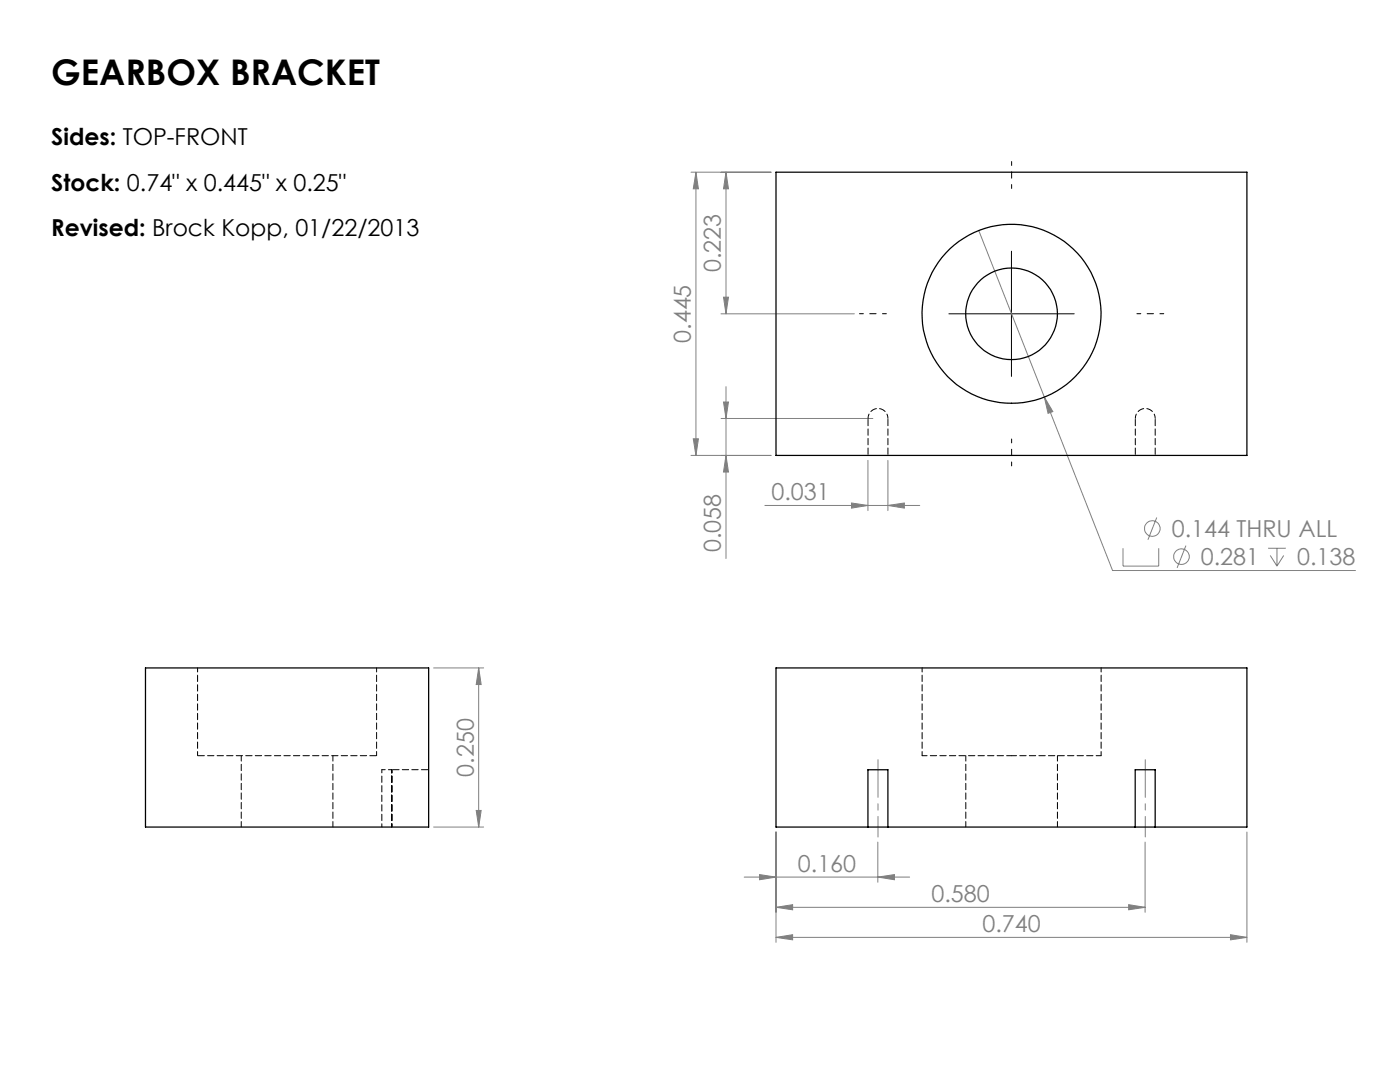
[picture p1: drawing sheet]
<svg xmlns="http://www.w3.org/2000/svg" width="279mm" height="216mm" viewBox="0 0 279 216" stroke-linecap="round" stroke-linejoin="round" font-family="sans-serif">
<g fill="none" stroke="#808080" stroke-width=".2">
<path d="M137.9 34.4h16M138.9 34.4l.5 3.3h-1zM138.9 34.4v56.5M144.9 34.4l.5 3.3h-1zM144.9 34.4v28.2M144.4 59.3h1l-.5 3.3zM195.3 46l26.7 67.8h48.5M143.9 62.6h26.6M144.9 77.2v34.2M208.4 79.2l1.7 2.9-.9 .4zM137.9 90.9h16M138.4 87.6h1l-.5 3.3z"/>
<path d="M143.9 83.5h30.3M144.4 80.2h1l-.5 3.3zM144.9 90.9l.5 3.3h-1zM173.2 91.9v10M177.2 91.9v10M152.6 100.9h31M169.9 100.4l3.3 .5-3.3 .5zM177.2 100.9l3.3-.5v1zM224.1 109.4v3.6h7.1v-3.6M230.9 103.3l-1.8 4.4M236.7 108.9l-1.8 4.4M253.1 109.4h3.5"/>
<path d="M253.5 110.8l1.3 2.2M254.8 109.4v3.6M256.2 110.8l-1.4 2.2M86.5 133.3h10M95.5 133.3l.5 3.3h-1zM95.5 133.3v31.7M86.5 165h10M95 161.7h1l-.5 3.3zM148.5 175h33M151.6 174.5l3.3 .5-3.3 .5zM154.9 166v22M175.2 175l3.3-.5v1z"/>
<path d="M175.2 168v8M228.5 168v14M248.8 166v22M154.9 181l3.3-.5v1zM154.9 187l3.3-.5v1zM154.9 181h73.6M154.9 187h93.9M225.2 180.5l3.3 .5-3.3 .5zM245.6 186.5l3.2 .5-3.2 .5z"/>
<circle cx="230" cy="105.5" r="1.56"/>
<circle cx="235.8" cy="111.1" r="1.55"/>
</g>
<path d="M201.9 37.6v-5.4M176.9 62.6h-5.4M226.9 62.6h5.4M201.9 87.6v5.4" fill="none" stroke="#000" stroke-width=".2" stroke-dasharray="15.2 1.3 1.3 1.3" stroke-dashoffset="14.5"/>
<path d="M201.9 50.1v25M189.4 62.6h25" fill="none" stroke="#000" stroke-width=".2"/>
<path d="M175.2 151.6v15.4M228.6 151.6v15.4" fill="none" stroke="#808080" stroke-width=".2" stroke-dasharray="15.2 1.3 1.3 1.3" stroke-dashoffset="7.7"/>
<g fill="#808080">
<path d="M151.6 174.5l3.3 .5-3.3 .5zM175.2 175l3.3-.5v1zM154.9 181l3.3-.5v1zM225.2 180.5l3.3 .5-3.3 .5zM154.9 187l3.3-.5v1zM245.6 186.5l3.2 .5-3.2 .5zM208.4 79.2l.8 3.3 .9-.4zM169.9 100.4l3.3 .5-3.3 .5zM177.2 100.9l3.3-.5v1z"/>
<path d="M144.9 90.9l.5 3.3h-1zM144.4 80.2h1l-.5 3.3z"/>
<path d="M144.9 34.4l.5 3.3h-1zM144.4 59.3h1l-.5 3.3zM138.9 34.4l.5 3.3h-1zM138.4 87.6h1l-.5 3.3zM95.5 133.3l.5 3.3h-1zM95 161.7h1l-.5 3.3z"/>
</g>
<g fill="none" stroke="#000" stroke-width=".25">
<path d="M154.9 34.4h93.9v56.5h-93.9zM29 133.3h56.5v31.7h-56.5zM173.2 165h4M173.2 165h-18.3v-31.7h93.9v31.7h-18.3M173.2 165v-11.4h4v11.4M177.2 165h49.4M226.6 165h3.9M226.6 165v-11.4h3.9v11.4"/>
<circle cx="201.9" cy="62.6" r="9.1"/>
<circle cx="201.9" cy="62.6" r="17.9"/>
</g>
<path d="M184 150.8h17.9M201.9 150.8h17.9" fill="none" stroke="#000" stroke-width=".2" stroke-dasharray="1.3 .6" stroke-dashoffset=".3"/>
<path d="M173.2 83.5a1.98 1.98 0 0 1 2-2 1.98 1.98 0 0 1 2 2M226.6 83.5a1.98 1.98 0 0 1 2-2 1.98 1.98 0 0 1 1.9 2M39.4 133.3v17.5M184 133.3v17.5M75.2 150.8v-17.5M219.8 150.8v-17.5" fill="none" stroke="#000" stroke-width=".2" stroke-dasharray="1.3 .6" stroke-dashoffset=".4"/>
<path d="M48.2 150.8v14.2M192.7 150.8v14.2M66.4 165v-14.2M211 165v-14.2" fill="none" stroke="#000" stroke-width=".2" stroke-dasharray="1.3 .6" stroke-dashoffset=".2"/>
<path d="M173.2 90.9v-7.4M177.2 83.5v7.4M226.6 90.9v-7.4M230.5 83.5v7.4M85.6 153.6h-7.4" fill="none" stroke="#000" stroke-width=".2" stroke-dasharray="1.3 .6" stroke-dashoffset="-.2"/>
<path d="M76.2 153.6v11.4M78.2 153.6v11.4M78.2 153.6h-2" fill="none" stroke="#000" stroke-width=".2" stroke-dasharray="1.3 .6" stroke-dashoffset=".6"/>
<path d="M39.4 150.8h35.8" fill="none" stroke="#000" stroke-width=".2" stroke-dasharray="1.3 .6" stroke-dashoffset="-.1"/>
<text font-size="7.1" x="10.2" y="16.9">GEARBOX BRACKET</text>
<g font-size="4.7">
<text x="10.2" y="29">Sides: TOP-FRONT</text>
<text x="10.2" y="38">Stock: 0.74&quot; x 0.445&quot; x 0.25&quot;</text>
<text x="10.2" y="47.1">Revised: Brock Kopp, 01/22/2013</text>
</g>
<g font-size="4.7" fill="#808080">
<text x="143.9" y="54.3" transform="rotate(-90 143.9 54.3)">0.223</text>
<text x="137.9" y="68.4" transform="rotate(-90 137.9 68.4)">0.445</text>
<text x="154" y="99.8">0.031</text>
<text x="233.8" y="107.2">0.144 THRU ALL</text>
<text x="143.9" y="110.1" transform="rotate(-90 143.9 110.1)">0.058</text>
<text x="239.7" y="112.8">0.281</text>
<text x="258.9" y="112.8">0.138</text>
<text x="94.5" y="155" transform="rotate(-90 94.5 155)">0.250</text>
<text x="159.2" y="174">0.160</text>
<text x="185.9" y="180">0.580</text>
<text x="196.1" y="186">0.740</text>
</g>
</svg>
